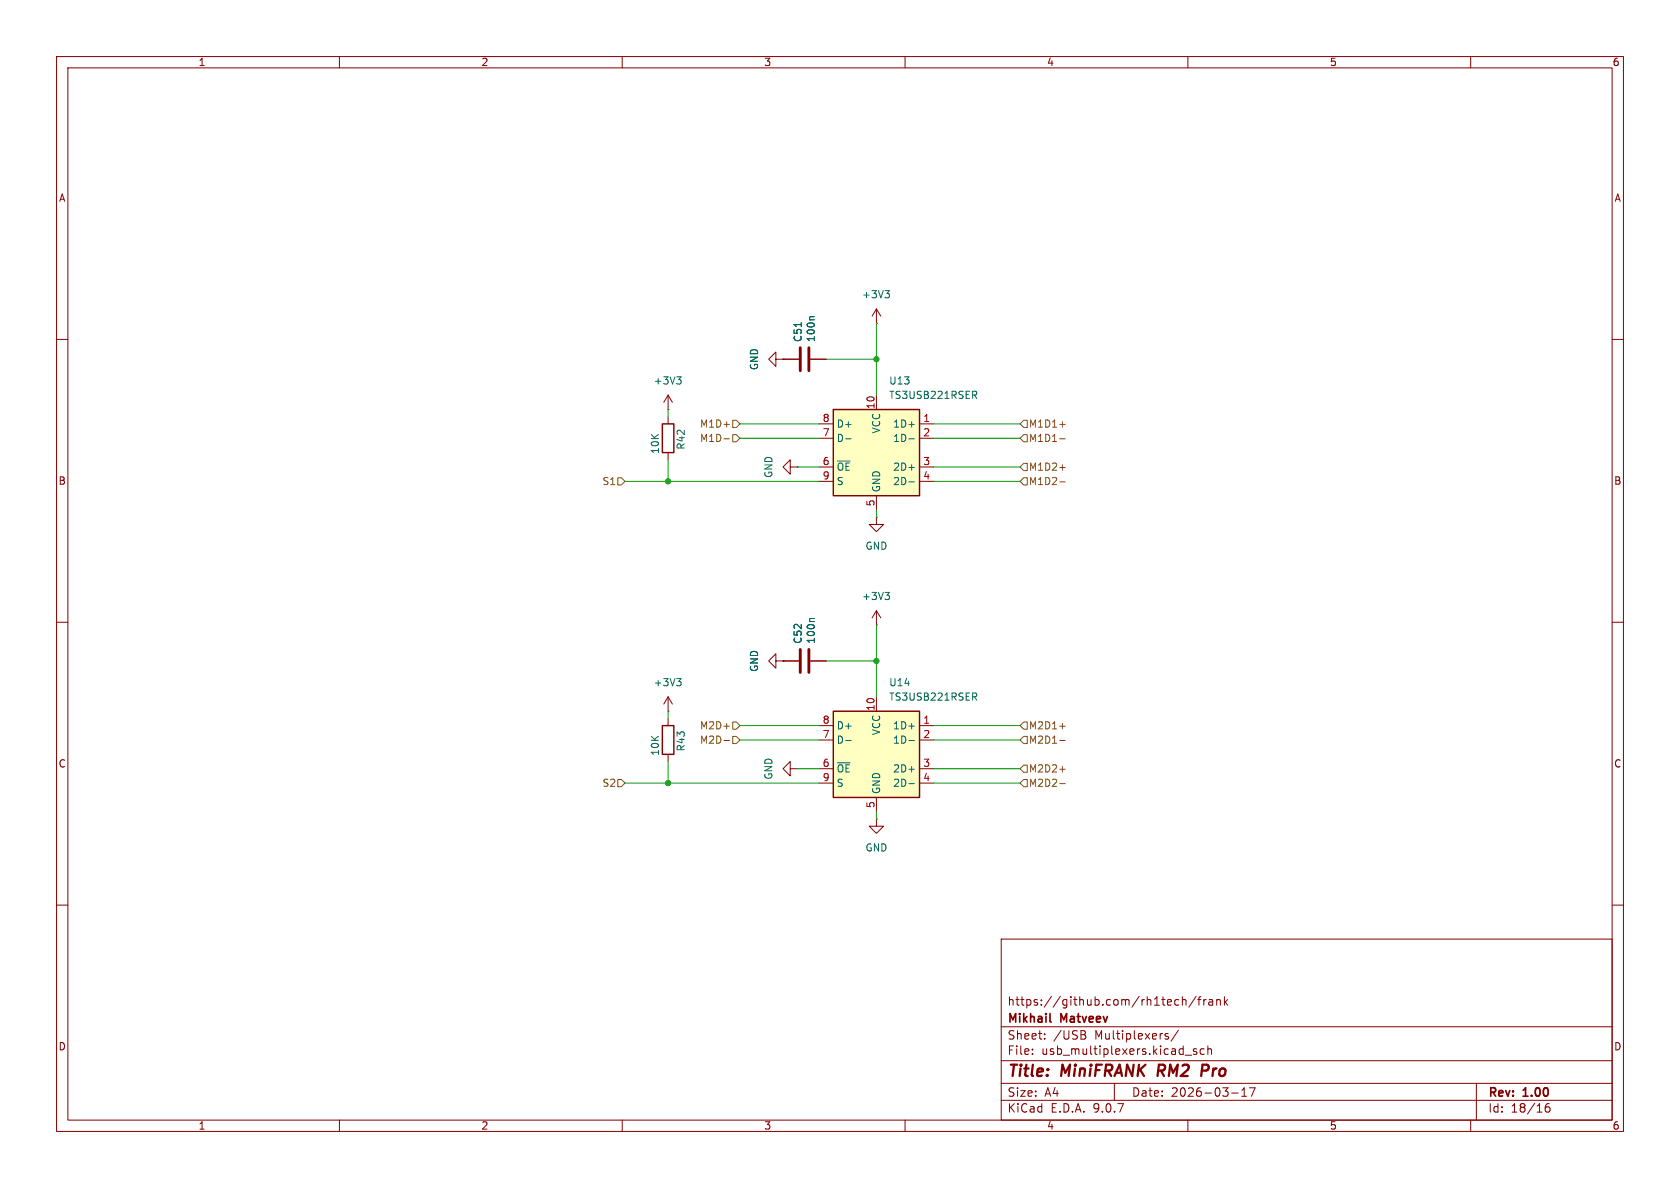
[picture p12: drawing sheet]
<svg xmlns="http://www.w3.org/2000/svg" width="297mm" height="210mm" viewBox="0 0 297 210" stroke-linecap="round" stroke-linejoin="round" font-family="sans-serif">
<g fill="none" stroke="#840000" stroke-width=".18">
<path d="M10 10h277v190h-277zM12 12h273v186h-273zM60 10v2M110 10v2M160 10v2M210 10v2M260 10v2M10 60h2M285 60h2M139.7 82.6v-1.3l-1.3 1.3 1.3 1.2v-1.2h1.3M141 82.6h.1M10 110h2"/>
<path d="M285 110h2M154.9 144.8v1.3h1.3l-1.3 1.2-1.2-1.2h1.2M154.9 144.8h.1M10 160h2M177 166h108v32h-108zM208 176.7l.4 .1M208.4 177.6l-.4 .1M209 176.8l.2-.1 .4 .1 .1 .9M209 176.2v1.5M211.5 176.1l-1.3 2M211.7 176.7h.6M212.3 176.2l-.3 .2v1.3"/>
<path d="M212.8 176.7v1M213.2 176.7l-.2 .1-.2 .2M213.7 176.8h.6l.1 .9M214.4 177.1h-.5a.29 .29 0 0 0-.2 .3 .29 .29 0 0 0 .2 .3l.5-.1M215.1 176.8l.2-.1 .4 .1v.9M215.1 176.7v1M216.5 176.2v1.5M216.6 177.1l.4 .6M217 176.7l-.5 .6M285 160h2M60 198v2M110 198v2"/>
<path d="M160 198v2M177 194.5h108M177 191.5h108M177 187.5h108M177 181.5h108M182.5 186.3v.1M182.5 185.5v.1M184.7 183.6v.1M184.7 182.8v.1M191.6 182.9a.4 .4 0 0 1 .4 .4 .4 .4 0 0 1-.3 .4M191.7 182.3l.2 .2-.2 .3M197 191.5v3"/>
<path d="M206 183.1l.5 .2 .1 .2-.2 .2-.4-.1M206 182.8h.5M208.3 182.1l-1.3 2M209.5 186.5h1.2M210 198v2M211.5 185.5l-.3-.1-.2 .2v.2l.5 .2v.3h-.5M212.9 185.5l-.4-.1-.3 .3v.4l.1 .2h.6M213.5 185.5l.2-.1 .4 .1 .1 .9M213.5 184.9v1.5M217.7 193.2h1.2M219.5 193.8h.9M219.5 192.7l.5-.4v1.5"/>
<path d="M220.9 192.3h1l-.7 1.5M260 198v2M261 191.5v6.5M273.9 195.1a.59 .59 0 0 0-.7 .6v.6l.1 .2 .4 .1 .3-.1v-.5l-.1-.3h-.4l-.3 .3"/>
</g>
<path d="M204.9 188.2l-.3 2M213.4 188.2h-.8l-.3 2M213.4 189.2l-.9 .1" fill="none" stroke="#840000" stroke-width=".4"/>
<path d="M185.6 180.5l.2 .2" fill="none" stroke="#840000" stroke-width=".3"/>
<path d="M147.3 125.7h15.3v15.3h-15.3z" fill="#ffffc2"/>
<path d="M147.3 125.7h15.3v15.3h-15.3z" fill="none" stroke="#840000" stroke-width=".25"/>
<g fill="none" stroke="#840000" stroke-width=".18">
<path d="M154.9 57.2h.1M154.9 54.6v2.6M154.9 54.6l-.7 1.3M154.9 54.6l.8 1.3M118.1 72.4h.1M118.1 69.9l-.8 1.2M118.1 69.9l.8 1.2M118.1 69.9v2.5M137.2 63.5v-1.3l-1.3 1.3 1.3 1.3v-1.3h1.2M138.4 63.5h.1M138.4 63.5h2.8M143.3 63.5h2.7"/>
<path d="M137.2 116.8v-1.2l-1.3 1.2 1.3 1.3v-1.3h1.2M138.4 116.8h.1M154.9 110.5h.1M154.9 108v2.5M154.9 108l-.7 1.2M154.9 108l.8 1.2M139.7 135.9v-1.3l-1.3 1.3 1.3 1.3v-1.3h1.3M141 135.9h.1M144.8 128.3h2.5M144.8 130.8h2.5M144.8 135.9h2.5M144.8 138.4h2.5"/>
<path d="M154.9 123.2v2.5M162.6 128.3h2.5M162.6 130.8h2.5M162.6 135.9h2.5M162.6 138.4h2.5M154.9 141v2.5"/>
</g>
<g fill="none" stroke="#006464" stroke-width=".18">
<path d="M141.7 57v.7M144 56h-.7l-.2 .2M156.5 51.4h.7l-.4 .5M157 51.9l.2 .2v.3l-.2 .2M119.6 66.6h.8l-.4 .5M120.2 67.1l.2 .2v.3l-.2 .3M156.5 104.7h.7l-.4 .5M157 105.2l.2 .2v.3l-.2 .3M149.5 130.9h1M160.7 130.9h.9M160.7 128.4h.9M160.7 136h.9"/>
<path d="M160.7 138.5h.9M172 122.5h.4l.3 .2-.1 .4-.6 .1M172.3 123.2l.4 .6"/>
</g>
<path d="M141.5 61.5v4M143 61.5v4" fill="none" stroke="#840000" stroke-width=".51"/>
<path d="M147.3 72.4h15.3v15.2h-15.3z" fill="#ffffc2"/>
<path d="M117.1 74.9h2v5.1h-2zM147.3 72.4h15.3v15.2h-15.3zM117.1 128.3h2v5.1h-2z" fill="none" stroke="#840000" stroke-width=".25"/>
<g fill="none" stroke="#840000" stroke-width=".18">
<path d="M118.1 73.7v1.2M138.4 63.5h.1M138.4 63.5h2.8M143.3 63.5h2.7M144.8 74.9h2.5M144.8 77.5h2.5M154.9 69.9v2.5M162.6 74.9h2.5M162.6 77.5h2.5M118.1 80v1.3M144.8 82.6h2.5M144.8 85.1h2.5"/>
<path d="M154.9 91.4v1.3h1.3l-1.3 1.3-1.2-1.3h1.2M154.9 91.4h.1M154.9 87.6v2.6M162.6 82.6h2.5M162.6 85.1h2.5M138.4 116.8h.1M138.4 116.8h2.8M143.3 116.8h2.7M118.1 125.7h.1M118.1 123.2v2.5M118.1 127v1.3M118.1 133.4v1.2"/>
<path d="M118.1 123.2l-.8 1.3M118.1 123.2l.8 1.3"/>
</g>
<path d="M141.7 57v.7M144 56h-.7l-.2 .2M149.5 77.6h1M160.7 77.6h.9M160.7 75h.9M172 69.2h.4l.3 .2-.1 .4h-.6M172.3 69.8l.4 .6M160.7 82.6h.9M160.7 85.2h.9M119.6 120h.8l-.4 .4M144 109.3h-.7l-.2 .2M120.2 120.4l.2 .3v.3l-.2 .2" fill="none" stroke="#006464" stroke-width=".18"/>
<path d="M141.5 114.8v4.1M143 114.8v4.1" fill="none" stroke="#840000" stroke-width=".51"/>
<g fill="none" stroke="#725600" stroke-width=".18">
<path d="M128 77.6h.9M129.5 76.8h.7l.6 .7-.6 .6h-.7zM129.5 74.3h.7l.6 .6-.6 .7h-.7zM181 74.3h.6v1.3h-.6l-.7-.7zM181 76.8h.6v1.3h-.6l-.7-.6zM187.3 75h1M187.3 77.6h1M109.2 84.5h.7l.6 .6-.6 .6h-.7zM181 84.5h.6v1.2h-.6l-.7-.6zM181 81.9h.6v1.3h-.6l-.7-.6zM187.3 85.2h1M187.3 82.6h1"/>
<path d="M109.2 137.8h.7l.6 .6-.6 .7h-.7zM128 130.9h.9M129.5 130.2h.7l.6 .6-.6 .6h-.7zM129.5 127.6h.7l.6 .7-.6 .6h-.7zM181 137.8h.6v1.3h-.6l-.7-.7zM181 135.3h.6v1.2h-.6l-.7-.6zM181 130.2h.6v1.2h-.6l-.7-.6zM181 127.6h.6v1.3h-.6l-.7-.6zM187.3 138.5h1M187.3 136h1M187.3 130.9h1M187.3 128.4h1"/>
</g>
<g fill="none" stroke="#009600" stroke-width=".18">
<path d="M154.9 57.2v12.7M118.1 72.4v1.3M130.8 74.9h14M130.8 77.5h14M146 63.5h8.9M165.1 74.9h15.2M165.1 77.5h15.2M110.5 85.1h34.3M118.1 81.3v3.8M141 82.6h3.8M154.9 90.2v1.2M165.1 85.1h15.2"/>
<path d="M165.1 82.6h15.2M146 116.8h8.9M154.9 110.5v12.7M110.5 138.4h34.3M118.1 125.7v1.3M118.1 134.6v3.8M130.8 128.3h14M130.8 130.8h14M141 135.9h3.8M165.1 138.4h15.2M165.1 128.3h15.2M165.1 130.8h15.2"/>
<path d="M165.1 135.9h15.2M154.9 143.5v1.3"/>
</g>
<g fill="#009600" stroke="#009600" stroke-width=".18">
<circle cx="118.1" cy="85.1" r=".46"/>
<circle cx="154.9" cy="63.5" r=".46"/>
<circle cx="118.1" cy="138.4" r=".46"/>
<circle cx="154.9" cy="116.8" r=".46"/>
</g>
<g font-size="2.8" fill="#840000">
<text x="178" y="190.9">Title:</text>
<text x="187.7" y="190.9">MiniFRANK</text>
<text x="205.5" y="190.9">RM2</text>
<text x="214" y="190.9">Pro</text>
</g>
<g font-size="2.1" fill="#840000">
<text x="178" y="178">https://github.com/rh1tech/frank</text>
<text x="178" y="184">Sheet:</text>
<text x="178" y="181.2">Mikhail</text>
<text x="186.2" y="184">/USB</text>
<text x="187.6" y="181.2">Matveev</text>
<text x="193.6" y="184">Multiplexers/</text>
<text x="178" y="186.7">File:</text>
<text x="184.1" y="186.7">usb_multiplexers.kicad_sch</text>
<text x="178" y="196.9">KiCad</text>
<text x="178" y="194.1">Size:</text>
<text x="184.7" y="194.1">A4</text>
<text x="185.7" y="196.9">E.D.A.</text>
<text x="193.3" y="196.9">9.0.7</text>
<text x="200" y="194.1">Date:</text>
<text x="207" y="194.1">2026-03-17</text>
<text x="263" y="194.3">Rev:</text>
<text x="263" y="196.9">Id:</text>
<text x="267.1" y="196.9">18/16</text>
<text x="269.4" y="194.3">1.00</text>
</g>
<g font-size="1.8" fill="#840000">
<text x="35" y="11.9">1</text>
<text x="85" y="11.9">2</text>
<text x="135" y="11.9">3</text>
<text x="185" y="11.9">4</text>
<text x="235" y="11.9">5</text>
<text x="285" y="11.9">6</text>
<text x="10.3" y="35.9">A</text>
<text x="285.3" y="35.9">A</text>
<text x="10.3" y="85.9">B</text>
<text x="285.3" y="85.9">B</text>
<text x="10.3" y="135.9">C</text>
<text x="285.3" y="135.9">C</text>
<text x="10.3" y="185.9">D</text>
<text x="285.3" y="185.9">D</text>
<text x="35" y="199.9">1</text>
<text x="85" y="199.9">2</text>
<text x="135" y="199.9">3</text>
<text x="185" y="199.9">4</text>
<text x="235" y="199.9">5</text>
<text x="285" y="199.9">6</text>
</g>
<g font-size="1.8" fill="#006464">
<text x="152.3" y="52.9">+3V3</text>
<text x="134.2" y="65.5" transform="rotate(-90 134.2 65.5)">GND</text>
<text x="141.9" y="60.6" transform="rotate(-90 141.9 60.6)">C51</text>
<text x="144.2" y="60.6" transform="rotate(-90 144.2 60.6)">100n</text>
<text x="115.5" y="68.2">+3V3</text>
<text x="157.1" y="68.2">U13</text>
<text x="157.1" y="70.7">TS3USB221RSER</text>
<text x="147.8" y="75.8">D+</text>
<text x="155.8" y="76.7" transform="rotate(-90 155.8 76.7)">VCC</text>
<text x="157.8" y="75.8">1D+</text>
<text x="116.7" y="80.4" transform="rotate(-90 116.7 80.4)">10K</text>
<text x="121.3" y="79.6" transform="rotate(-90 121.3 79.6)">R42</text>
<text x="147.8" y="78.3">D-</text>
<text x="147.8" y="83.4">~{OE}</text>
<text x="157.8" y="78.3">1D-</text>
<text x="157.8" y="83.4">2D+</text>
<text x="136.8" y="84.6" transform="rotate(-90 136.8 84.6)">GND</text>
<text x="147.8" y="86">S</text>
<text x="155.8" y="87.1" transform="rotate(-90 155.8 87.1)">GND</text>
<text x="157.8" y="86">2D-</text>
<text x="152.9" y="97.4">GND</text>
<text x="152.3" y="106.3">+3V3</text>
<text x="141.9" y="113.9" transform="rotate(-90 141.9 113.9)">C52</text>
<text x="144.2" y="113.9" transform="rotate(-90 144.2 113.9)">100n</text>
<text x="134.2" y="118.9" transform="rotate(-90 134.2 118.9)">GND</text>
<text x="115.5" y="121.5">+3V3</text>
<text x="157.1" y="121.5">U14</text>
<text x="157.1" y="124.1">TS3USB221RSER</text>
<text x="147.8" y="129.1">D+</text>
<text x="147.8" y="131.7">D-</text>
<text x="155.8" y="130.1" transform="rotate(-90 155.8 130.1)">VCC</text>
<text x="157.8" y="129.1">1D+</text>
<text x="157.8" y="131.7">1D-</text>
<text x="116.7" y="133.7" transform="rotate(-90 116.7 133.7)">10K</text>
<text x="121.3" y="132.9" transform="rotate(-90 121.3 132.9)">R43</text>
<text x="136.8" y="137.9" transform="rotate(-90 136.8 137.9)">GND</text>
<text x="147.8" y="136.8">~{OE}</text>
<text x="157.8" y="136.8">2D+</text>
<text x="147.8" y="139.3">S</text>
<text x="155.8" y="140.5" transform="rotate(-90 155.8 140.5)">GND</text>
<text x="157.8" y="139.3">2D-</text>
<text x="152.9" y="150.7">GND</text>
</g>
<g font-size="1.8" fill="#725600">
<text x="123.6" y="75.8">M1D+</text>
<text x="181.8" y="75.8">M1D1+</text>
<text x="123.6" y="78.3">M1D-</text>
<text x="181.8" y="78.3">M1D1-</text>
<text x="181.8" y="83.4">M1D2+</text>
<text x="106.4" y="86">S1</text>
<text x="181.8" y="86">M1D2-</text>
<text x="123.6" y="131.7">M2D-</text>
<text x="123.6" y="129.1">M2D+</text>
<text x="181.8" y="131.7">M2D1-</text>
<text x="181.8" y="129.1">M2D1+</text>
<text x="181.8" y="136.8">M2D2+</text>
<text x="106.4" y="139.3">S2</text>
<text x="181.8" y="139.3">M2D2-</text>
</g>
<g font-size="1.8" fill="#a90000">
<text x="145.3" y="74.7">8</text>
<text x="145.3" y="77.2">7</text>
<text x="154.7" y="72.4" transform="rotate(-90 154.7 72.4)">10</text>
<text x="163.1" y="74.7">1</text>
<text x="163.1" y="77.2">2</text>
<text x="145.3" y="82.3">6</text>
<text x="163.1" y="82.3">3</text>
<text x="145.3" y="84.8">9</text>
<text x="154.7" y="89.6" transform="rotate(-90 154.7 89.6)">5</text>
<text x="163.1" y="84.8">4</text>
<text x="154.7" y="125.8" transform="rotate(-90 154.7 125.8)">10</text>
<text x="145.3" y="128">8</text>
<text x="145.3" y="130.6">7</text>
<text x="163.1" y="128">1</text>
<text x="163.1" y="130.6">2</text>
<text x="145.3" y="135.6">6</text>
<text x="163.1" y="135.6">3</text>
<text x="145.3" y="138.2">9</text>
<text x="154.7" y="142.9" transform="rotate(-90 154.7 142.9)">5</text>
<text x="163.1" y="138.2">4</text>
</g>
</svg>
